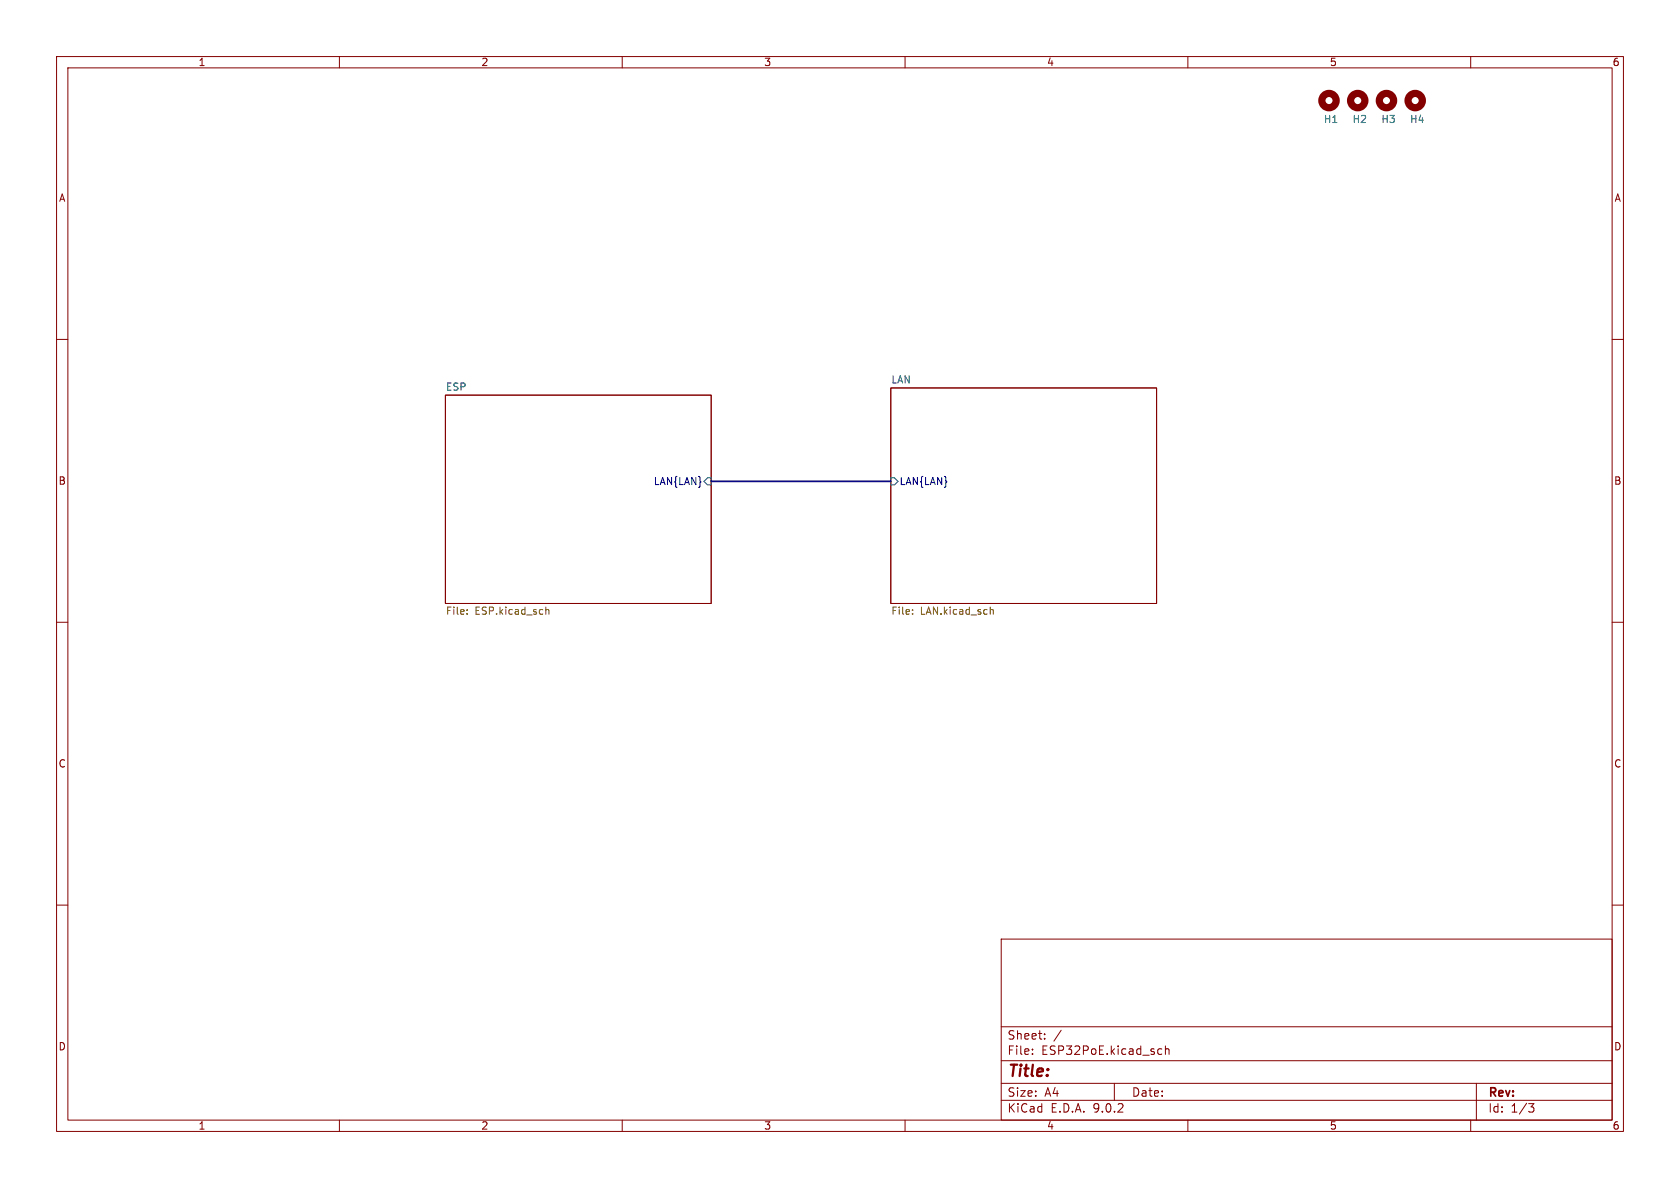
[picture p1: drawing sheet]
<svg xmlns="http://www.w3.org/2000/svg" width="297mm" height="210mm" viewBox="0 0 297 210" stroke-linecap="round" stroke-linejoin="round" font-family="sans-serif">
<g fill="none" stroke="#840000" stroke-width=".18">
<path d="M10 10h277v190h-277zM12 12h273v186h-273zM60 10v2M110 10v2M160 10v2M210 10v2M260 10v2M10 60h2M78.7 69.9h47v36.8h-47zM157.5 68.6h47v38.1h-47zM285 60h2M10 110h2"/>
<path d="M285 110h2M10 160h2M177 166h108v32h-108zM285 160h2M60 198v2M110 198v2M160 198v2M177 194.5h108M177 191.5h108M177 187.5h108M177 181.5h108M182.5 186.3v.1"/>
<path d="M182.5 185.5v.1M184.7 183.6v.1M184.7 182.8v.1M187.6 182.1l-1.3 2M197 191.5v3M205 185.4l.4 .1M205.4 186.3l-.4 .1M206 185.5l.2-.1 .4 .1 .1 .9M206 184.9v1.5M210 198v2M260 198v2M261 191.5v6.5"/>
<path d="M270.2 195.1h1l-.5 .6 .4 .1 .1 .5-.3 .3h-.4"/>
</g>
<path d="M125.1 84.5h.6v1.2h-.6l-.6-.6zM157.5 84.5h.6l.6 .6-.6 .6h-.6z" fill="none" stroke="#006464" stroke-width=".18"/>
<path d="M82.6 108.5v.1M82.6 107.8v.1M96.5 107.9l.2-.2 .3 .1v.8M96.5 107.3v1.3M161.3 108.5v.1M161.3 107.8v.1M175.1 107.3v1.3M175.1 107.9l.1-.2 .3 .1 .1 .8" fill="none" stroke="#725600" stroke-width=".18"/>
<g fill="none" stroke="#840000" stroke-width="1.3">
<circle cx="234.9" cy="17.8" r="1.27"/>
<circle cx="240" cy="17.8" r="1.27"/>
<circle cx="245.1" cy="17.8" r="1.27"/>
<circle cx="250.2" cy="17.8" r="1.27"/>
</g>
<path d="M125.7 85.1h31.8" fill="none" stroke="#000084" stroke-width=".3"/>
<text font-size="2.8" fill="#840000" x="178" y="190.9">Title:</text>
<g font-size="2.1" fill="#840000">
<text x="178" y="184">Sheet:</text>
<text x="178" y="186.7">File:</text>
<text x="184.1" y="186.7">ESP32PoE.kicad_sch</text>
<text x="178" y="196.9">KiCad</text>
<text x="178" y="194.1">Size:</text>
<text x="184.7" y="194.1">A4</text>
<text x="185.7" y="196.9">E.D.A.</text>
<text x="193.3" y="196.9">9.0.2</text>
<text x="200" y="194.1">Date:</text>
<text x="263" y="194.3">Rev:</text>
<text x="263" y="196.9">Id:</text>
<text x="267.1" y="196.9">1/3</text>
</g>
<g font-size="1.8" fill="#840000">
<text x="35" y="11.9">1</text>
<text x="85" y="11.9">2</text>
<text x="135" y="11.9">3</text>
<text x="185" y="11.9">4</text>
<text x="235" y="11.9">5</text>
<text x="285" y="11.9">6</text>
<text x="10.3" y="35.9">A</text>
<text x="285.3" y="35.9">A</text>
<text x="10.3" y="85.9">B</text>
<text x="285.3" y="85.9">B</text>
<text x="10.3" y="135.9">C</text>
<text x="285.3" y="135.9">C</text>
<text x="10.3" y="185.9">D</text>
<text x="285.3" y="185.9">D</text>
<text x="35" y="199.9">1</text>
<text x="85" y="199.9">2</text>
<text x="135" y="199.9">3</text>
<text x="185" y="199.9">4</text>
<text x="235" y="199.9">5</text>
<text x="285" y="199.9">6</text>
</g>
<g font-size="1.8" fill="#006464">
<text x="233.9" y="21.9">H1</text>
<text x="239" y="21.9">H2</text>
<text x="244.1" y="21.9">H3</text>
<text x="249.2" y="21.9">H4</text>
<text x="78.7" y="69.1">ESP</text>
<text x="157.5" y="67.9">LAN</text>
</g>
<g font-size="1.8" fill="#000084">
<text x="115.5" y="86">LAN{LAN}</text>
<text x="158.9" y="86">LAN{LAN}</text>
</g>
<g font-size="1.8" fill="#725600">
<text x="78.7" y="109">File:</text>
<text x="84" y="109">ESP.kicad_sch</text>
<text x="157.5" y="109">File:</text>
<text x="162.7" y="109">LAN.kicad_sch</text>
</g>
</svg>
